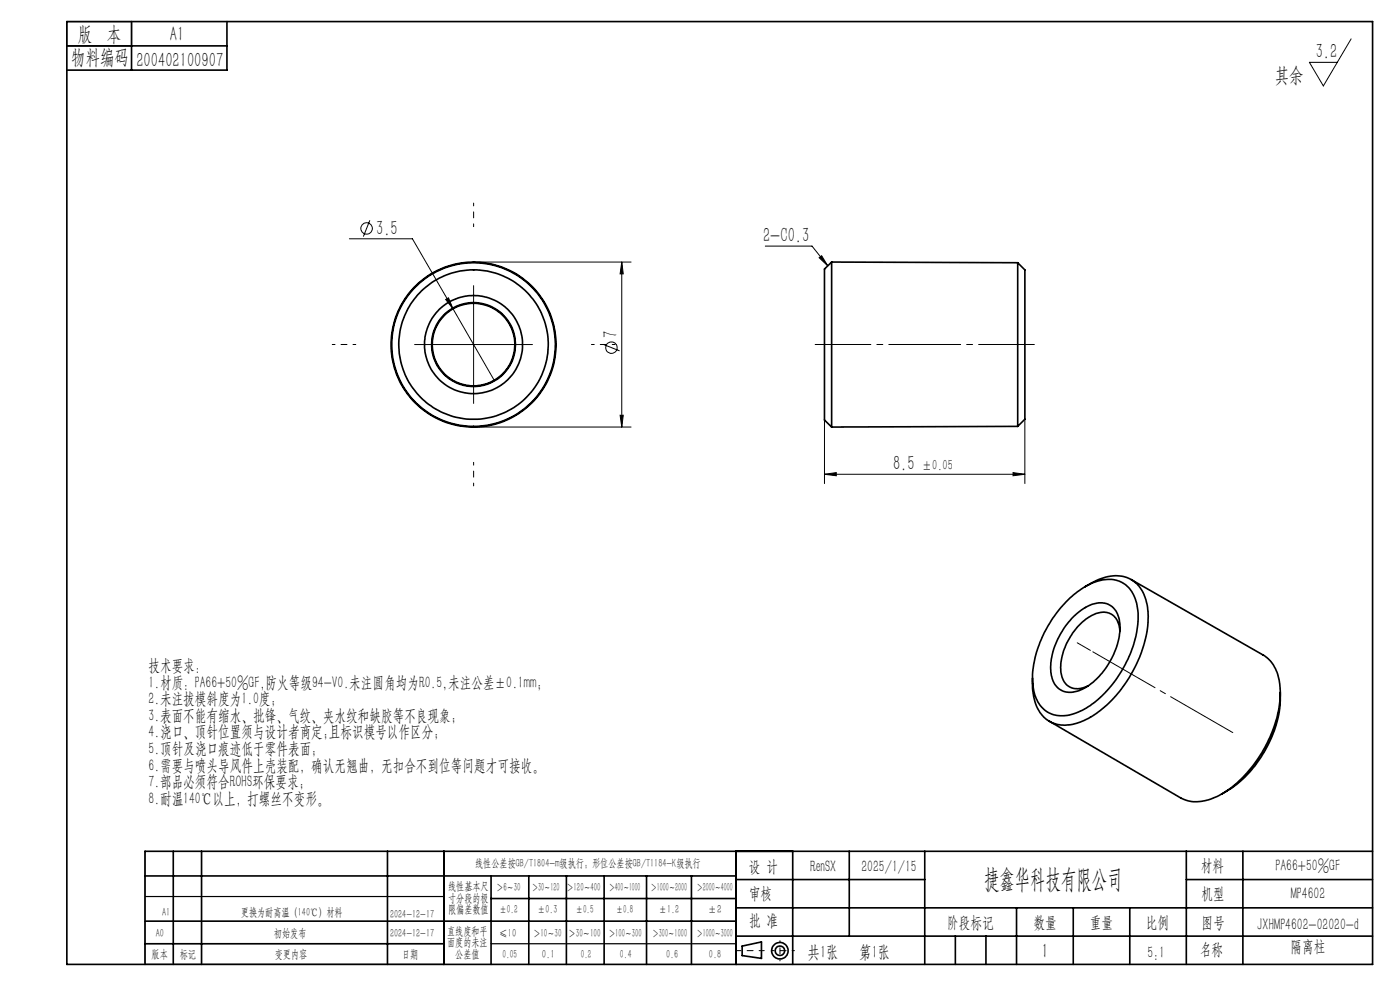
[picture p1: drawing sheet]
<svg xmlns="http://www.w3.org/2000/svg" width="297mm" height="210mm" viewBox="0 0 297 210" stroke-linecap="round" stroke-linejoin="round" font-family="sans-serif">
<g fill="none" stroke="#000" stroke-width=".21">
<path d="M286.6 8.2l-5.9 10-2.9-5h5.9M74.1 50.7h13.4l8.6 14.8M78.5 46.7l-1.4 3.5M100.5 55.6h33.4M131.9 55.6v35M131.9 55.6l.3 2.5h-.6zM162.3 52.2h10l3.3 4.2M173.8 54.7l.5-.5 1.3 2.2zM87.9 73.1h25.1M94.5 63.5l.6-.3 1 2.3zM96.1 65.5l8.7 15.2M100.5 60.6v25"/>
<path d="M128 73.1l3.4 1.3M100.5 90.6h33.4M131.6 88.1h.6l-.3 2.5zM174.9 83.4v19.2M217.4 88.9v13.7M174.9 100.6l2.5-.3v.6zM174.9 100.6h42.5M214.9 100.3l2.5 .3-2.5 .3z"/>
<circle cx="77.8" cy="48.5" r="1.22"/>
<circle cx="129.7" cy="73.7" r="1.22"/>
</g>
<g fill="none" stroke="#000" stroke-width=".35">
<path d="M14.2 4.6h277v200h-277zM14.2 9.7h34M27.9 4.6v10.3M48.2 4.6v10.3h-34M176.4 55.6l-1.5 1.5v32l1.5 1.5M176.4 55.6v35M176.4 55.6l39.5 .1M215.9 55.7v34.7M215.9 55.7l1.5 1.5v31.7l-1.5 1.5M215.9 90.4l-39.5 .2M226.6 127.2a13.2 13.2 0 0 1 8.8-4.3 6.1 6.1 0 0 1 5.9 5.9 21.6 21.6 0 0 1-4 14.6 18.8 18.8 0 0 1-10.1 8.2 6 6 0 0 1-7.8-4.6 19.3 19.3 0 0 1 2.5-13.4l2.1-3.4zM227.9 130.6a7.6 7.6 0 0 1 6.7-2.6 4.5 4.5 0 0 1 3 4.6 16.1 16.1 0 0 1-8 13.6 4.4 4.4 0 0 1-5.7-.9 9.1 9.1 0 0 1-.3-7.7 18.5 18.5 0 0 1 4.3-7z"/>
<path d="M230.2 124.4l1.1-.6a8.6 8.6 0 0 1 8.7-.8 8.3 8.3 0 0 1 3.6 7.3 26.7 26.7 0 0 1-7.7 18.1 15.8 15.8 0 0 1-9.6 5.4 6.4 6.4 0 0 1-6.9-5.6 13.6 13.6 0 0 1-.4-4.3M237.6 133.8a3.6 3.6 0 0 0-3.9-3.9 9.9 9.9 0 0 0-6.6 5.1 11 11 0 0 0-1.7 8.9 3.4 3.4 0 0 0 5 1.8l.5-.2M240 122.9l28 16.1a8.3 8.3 0 0 1 3.6 7.1 26.4 26.4 0 0 1-6.7 17.4 17.2 17.2 0 0 1-10.1 6.5 6.8 6.8 0 0 1-4.3-.7l-27.9-16.3M271.6 146.9a24.9 24.9 0 0 1-8 18.4l-2.1 1.7-2.3 1.4M30.8 195.4h125.4M30.8 185.8h125.4M36.8 180.6v24M42.8 180.6v24M82.2 180.6v24M94.2 180.6v24M104.2 185.8v18.8M104.2 190.6h52"/>
<path d="M112.2 185.8v18.8M120.2 185.8v18.8M128.2 185.8v18.8M137.2 185.8v18.8M146.7 185.8v18.8M156.2 180.6v24M156.2 186.6h40M156.2 198.6h135M156.2 192.6h135M168.2 180.6v24M180.2 180.6v18M196.2 180.6v24"/>
<path d="M202.7 198.6v6M209.2 198.6v6M215.7 192.6v12M227.7 192.6v12M239.7 192.6v12M251.7 186.6h39.5M251.7 180.6v24M263.7 180.6v24M291.2 180.6h-260.4v24M30.8 200.2h63.4M157.4 200.7l4.1-.9v3.5l-4.1-.6z"/>
<circle cx="100.4" cy="73.1" r="17.5"/>
<circle cx="100.5" cy="73.1" r="10.4"/>
<circle cx="100.5" cy="73.1" r="15.9"/>
<circle cx="100.5" cy="73.1" r="8.9"/>
<circle cx="100.5" cy="73.1" r="17.4"/>
<circle cx="100.5" cy="73.1" r="8.8"/>
<circle cx="165.5" cy="201.7" r="1.74"/>
<circle cx="165.5" cy="201.7" r="1"/>
</g>
<path d="M176.4 73.1h39.5" fill="none" stroke="#000" stroke-width=".21" stroke-dasharray="15.2 1.3 1.3 1.3" stroke-dashoffset="6.9"/>
<path d="M176.4 73.1h-3.5M215.9 73.1h3.5M228.5 136.3l2.8 1.7" fill="none" stroke="#000" stroke-width=".21" stroke-dasharray="15.2 1.3 1.3 1.3"/>
<path d="M231.3 138l30.7 17.7" fill="none" stroke="#000" stroke-width=".21" stroke-dasharray="15.2 1.3 1.3 1.3" stroke-dashoffset="-.6"/>
<path d="M100.5 48.1v-5M75.5 73.1h-5M125.5 73.1h5M100.5 98.1v5" fill="none" stroke="#000" stroke-width=".21" stroke-dasharray="15.2 1.3 1.3 1.3" stroke-dashoffset="14.6"/>
<path d="M162.1 201.7h-6" fill="none" stroke="#000" stroke-width=".21" stroke-dasharray="15.2 1.3 1.3 1.3" stroke-dashoffset="14.1"/>
<path d="M168.5 201.7h-4.8" fill="none" stroke="#000" stroke-width=".21" stroke-dasharray="15.2 1.3 1.3 1.3" stroke-dashoffset="14.7"/>
<path d="M165.5 199.6v4.2" fill="none" stroke="#000" stroke-width=".21" stroke-dasharray="15.2 1.3 1.3 1.3" stroke-dashoffset="15"/>
<path d="M14.2 4.6h13.7v5.1h-13.7zM30.8 190.2h63.4M30.8 204.6h63.4M104.2 200.2h52" fill="none" stroke="#000" stroke-width=".25"/>
<g fill="#000">
<path d="M173.8 54.7l.5-.5 1.3 2.2z"/>
<path d="M131.9 55.6l.3 2.5h-.6zM131.6 88.1h.6l-.3 2.5z"/>
<path d="M94.5 63.5l1.6 2-1-2.3zM174.9 100.6l2.5-.3v.6zM214.9 100.3l2.5 .3-2.5 .3z"/>
</g>
<text font-size="5.6" x="208.8" y="188.3">捷鑫华科技有限公司</text>
<g font-size="4.4">
<text x="16.5" y="8.6">版 本</text>
<text x="36.1" y="8.6">A1</text>
<text x="15.1" y="13.7">物料编码</text>
<text x="28.9" y="14.2">200402100907</text>
<text x="270.4" y="17.3">其余</text>
<text x="279.1" y="12.3">3.2</text>
<text x="79.8" y="49.7">3.5</text>
<text x="161.9" y="51.3">2-C0.3</text>
<text x="131" y="71.7" transform="rotate(-90 131 71.7)">7</text>
<text x="189.5" y="99.7">8.5</text>
<text x="221" y="203.2">1</text>
</g>
<g font-size="3.8">
<text x="171.3" y="203.2">共1张</text>
<text x="182.3" y="203.2">第1张</text>
</g>
<g font-size="3.5">
<text x="31.5" y="142.3">技术要求:</text>
<text x="31.5" y="145.8">1.材质：PA66+50%GF,防火等级94-V0.未注圆角均为R0.5,未注公差±0.1mm；</text>
<text x="31.5" y="149.4">2.未注拔模斜度为1.0度；</text>
<text x="31.5" y="152.9">3.表面不能有缩水、批锋、气纹、夹水纹和缺胶等不良现象；</text>
<text x="31.5" y="156.4">4.浇口、顶针位置须与设计者商定;且标识模号以作区分；</text>
<text x="31.5" y="160">5.顶针及浇口痕迹低于零件表面;</text>
<text x="31.5" y="163.5">6.需要与喷头导风件上壳装配，确认无翘曲，无扣合不到位等问题才可接收。</text>
<text x="31.5" y="167">7.部品必须符合ROHS环保要求；</text>
<text x="31.5" y="170.5">8.耐温140℃以上，打螺丝不变形。</text>
<text x="158.9" y="184.9">设 计</text>
<text x="171.9" y="184.9">RenSX</text>
<text x="182.7" y="184.9">2025/1/15</text>
<text x="254.7" y="184.7">材料</text>
<text x="270.6" y="184.7">PA66+50%GF</text>
<text x="158.9" y="190.8">审核</text>
<text x="254.9" y="190.7">机型</text>
<text x="273.8" y="190.8">MP4602</text>
<text x="158.9" y="196.5">批 准</text>
<text x="200.9" y="196.9">阶段标记</text>
<text x="219.3" y="196.9">数量</text>
<text x="231.2" y="196.9">重量</text>
<text x="243.1" y="196.9">比例</text>
<text x="254.9" y="196.9">图号</text>
<text x="266.7" y="197.3">JXHMP4602-02020-d</text>
<text x="243.4" y="203.2">5:1</text>
<text x="254.5" y="202.5">名称</text>
<text x="273.8" y="201.8">隔离柱</text>
</g>
<text font-size="3.1" x="195.6" y="99.7">±0.05</text>
<g font-size="2.5">
<text x="100.8" y="184">线性公差按GB/T1804-m级执行；形位公差按GB/T1184-K级执行</text>
<text x="95.1" y="188.8">线性基本尺</text>
<text x="95.1" y="191.3">寸分段的极</text>
<text x="105.3" y="189.1">＞6～30</text>
<text x="112.9" y="189.1">＞30～120</text>
<text x="120.2" y="188.9">＞120～400</text>
<text x="129.2" y="188.9">＞400～1000</text>
<text x="138.1" y="189.1">＞1000～2000</text>
<text x="147.8" y="189.1">＞2000～4000</text>
<text x="34.4" y="194.3">A1</text>
<text x="51.1" y="194.3">更换为耐高温（140℃）材料</text>
<text x="82.8" y="194.7">2024-12-17</text>
<text x="95.1" y="193.8">限偏差数值</text>
<text x="105.9" y="193.8">±0.2</text>
<text x="114.1" y="193.8">±0.3</text>
<text x="122.2" y="193.8">±0.5</text>
<text x="130.7" y="193.8">±0.8</text>
<text x="139.8" y="193.8">±1.2</text>
<text x="150.2" y="193.8">±2</text>
<text x="32.2" y="203.2">版本</text>
<text x="33" y="198.8">A0</text>
<text x="38.1" y="203.2">标记</text>
<text x="58.1" y="198.8">初始发布</text>
<text x="58.3" y="203.2">变更内容</text>
<text x="82.8" y="198.8">2024-12-17</text>
<text x="85.3" y="203.2">日期</text>
<text x="94.8" y="198.3">直线度和平</text>
<text x="94.8" y="200.7">面度的未注</text>
<text x="96.6" y="203.2">公差值</text>
<text x="105.9" y="198.7">≤10</text>
<text x="106.6" y="203.2">0.05</text>
<text x="113.2" y="198.7">＞10～30</text>
<text x="115" y="203.2">0.1</text>
<text x="120.6" y="198.7">＞30～100</text>
<text x="123.2" y="203.2">0.2</text>
<text x="129.1" y="198.7">＞100～300</text>
<text x="131.5" y="203.2">0.4</text>
<text x="138.4" y="198.7">＞300～1000</text>
<text x="141.3" y="203.2">0.6</text>
<text x="147.8" y="198.7">＞1000～3000</text>
<text x="150.4" y="203.2">0.8</text>
</g>
</svg>
